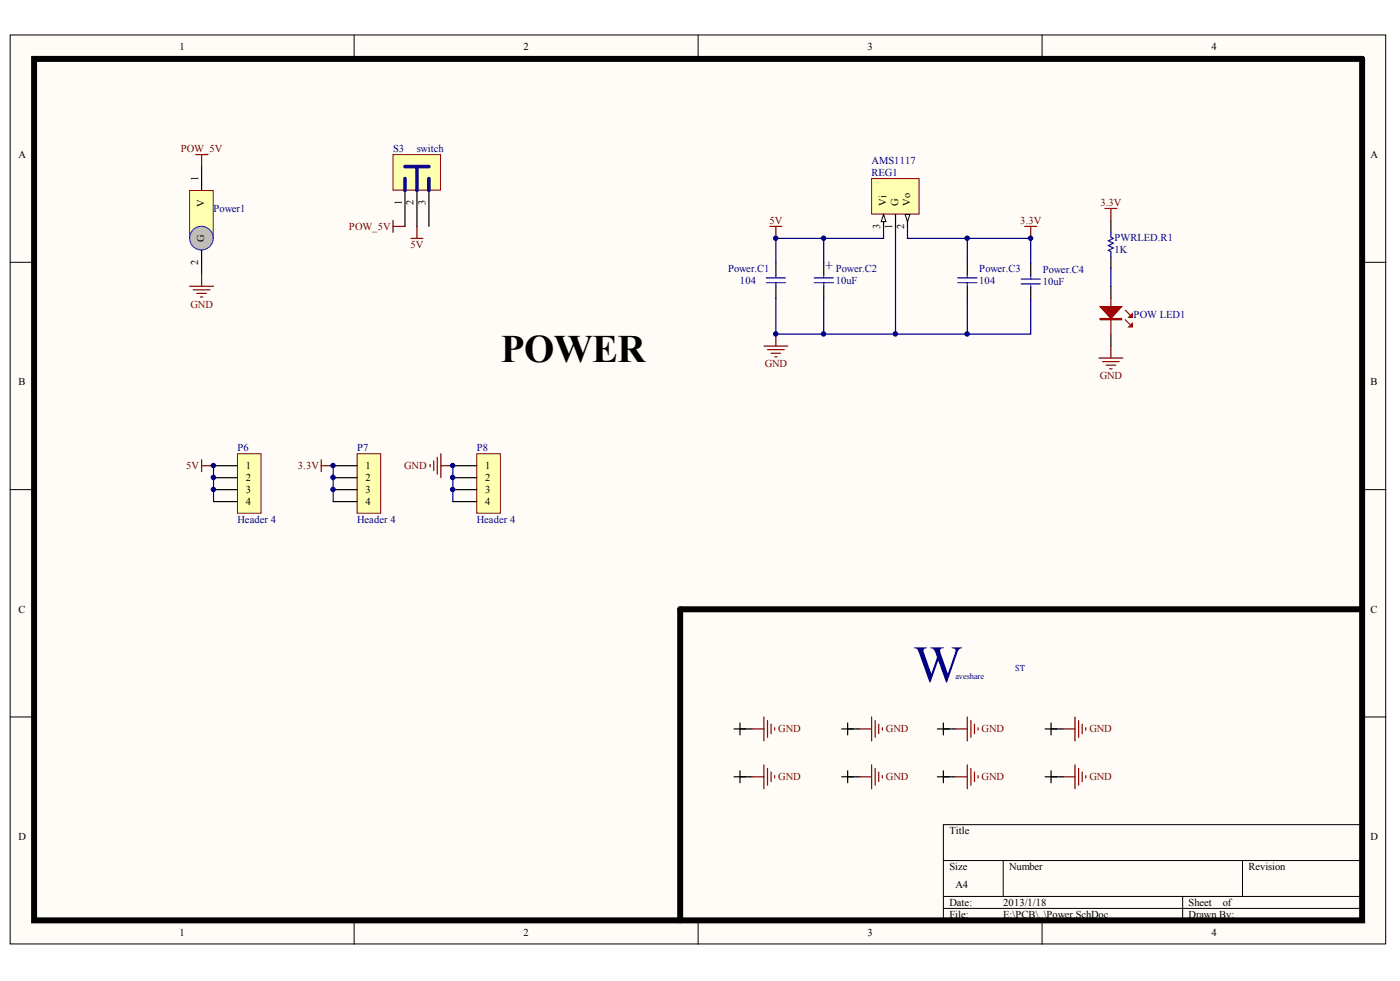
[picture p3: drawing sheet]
<svg xmlns="http://www.w3.org/2000/svg" width="291mm" height="204mm" viewBox="0 0 291 204" stroke-linecap="round" stroke-linejoin="round" font-family="sans-serif">
<g fill="#fffcf8" stroke="#000" stroke-width=".21">
<path d="M2.1 7.3h286v188.9h-286z"/>
<path d="M7.1 12.2h276v179h-276z"/>
</g>
<g fill="none" stroke="#000" stroke-width=".21">
<path d="M73.6 7.3v4.9M145.1 7.3v4.9M216.6 7.3v4.9M2.1 54.5h5M283.2 54.5h4.9M2.1 101.8h5M283.2 101.8h4.9M2.1 149h5M283.2 149h4.9M196.1 178.9h87.1M208.6 178.9v7.4M258.3 178.9v7.4"/>
<path d="M283.2 171.4h-87.1v19.9M73.6 191.3v5M145.1 191.3v5M196.1 186.3h87.1M196.1 188.8h87.1M216.6 191.3v5M245.9 186.3v5"/>
</g>
<path d="M39.4 39.6h4.9v9.9h-4.9z" fill="#ffffb0" stroke="#800000" stroke-width=".21"/>
<circle cx="41.9" cy="49.5" r="2.46" fill="#c0c0c0" stroke="#00f" stroke-width=".21"/>
<path d="M41.9 37.1v2.5M41.9 52v2.5M161.3 54.5v2.5M161.3 59.5v2.5M201.1 54.5v2.5M201.1 59.5v2.5" fill="none" stroke="#000" stroke-width=".25"/>
<path d="M159.3 58.7h4M159.3 57.8h4M161.3 57v.8M161.3 58.7v.8M199.1 58.7h4M199.1 57.8h4M201.1 57v.8M201.1 58.7v.8" fill="none" stroke="#00f" stroke-width=".25"/>
<path d="M171.2 49.5h-9.9v5M183.7 47.1v2.4h-12.5v5M186.2 47.1v22.3h-15M188.7 47.1v2.4h12.4v5M161.3 62v7.4h9.9v-7.4M201.1 62v7.4h-14.9M44.4 96.8v7.5M69.3 96.8v7.5M94.1 96.8v7.5" fill="none" stroke="#000080" stroke-width=".25"/>
<path d="M40.7 32.1h2.5M41.9 32.1v2.5M81.7 47.1h2.5M81.7 45.8v2.5M85.4 49.5h2.5M86.7 47.1v2.4M160.1 47.1h2.4M161.3 47.1v2.4M41.9 95.6v2.4M41.9 96.8h2.5" fill="none" stroke="#800000" stroke-width=".25"/>
<path d="M49.4 94.3h4.9v12.4h-4.9z" fill="#ffffb0" stroke="#800000" stroke-width=".21"/>
<path d="M44.4 96.8h5M44.4 99.3h5M44.4 101.8h5M44.4 104.3h5" fill="none" stroke="#000" stroke-width=".25"/>
<path d="M74.2 94.3h4.9v12.4h-4.9z" fill="#ffffb0" stroke="#800000" stroke-width=".21"/>
<path d="M69.3 96.8h4.9M69.3 99.3h4.9M69.3 101.8h4.9M69.3 104.3h4.9" fill="none" stroke="#000" stroke-width=".25"/>
<path d="M99.1 94.3h4.9v12.4h-4.9z" fill="#ffffb0" stroke="#800000" stroke-width=".21"/>
<g fill="none" stroke="#000" stroke-width=".25">
<path d="M171.2 54.5v2.5M171.2 59.5v2.5M214.3 54.8v2.5M214.3 59.7v2.5M230.9 45.8v2.5M230.9 53.3v2.5M230.9 59.5v2.5M230.9 69.4v2.5M94.1 96.8h5M94.1 99.3h5M94.1 101.8h5M94.1 104.3h5"/>
<path d="M152.6 151.5h3.7M153.8 150.3v2.5M175 151.5h3.7M176.2 150.3v2.5M194.9 151.5h3.7M196.1 150.3v2.5M152.6 161.5h3.7M153.8 160.2v2.5M175 161.5h3.7M176.2 160.2v2.5M194.9 161.5h3.7M196.1 160.2v2.5"/>
<path d="M217.3 161.5h3.7M218.5 160.2v2.5"/>
</g>
<g fill="none" stroke="#00f" stroke-width=".25">
<path d="M169.3 58.7h3.9M169.3 57.8h3.9M171.2 57v.8M171.2 58.7v.8M212.3 59h4M212.3 58h4M214.3 57.3v.7M214.3 59v.7M230.9 48.3v1l.5 .2-1 .5 1 .5-1 .5 1 .5-1 .5 .5 .3v1M155.8 151.5h.1M178.2 151.5h.1M198.1 151.5h.1"/>
<path d="M155.8 161.5h.1M178.2 161.5h.1M198.1 161.5h.1M220.5 161.5h.1"/>
</g>
<path d="M41.9 34.6v2.5M41.9 54.5v2.5M201.1 49.5h13.2v5.3M230.9 55.8v3.7M214.3 62.2v7.2h-13.2" fill="none" stroke="#000080" stroke-width=".25"/>
<g fill="none" stroke="#800000" stroke-width=".25">
<path d="M39.4 59.5h5M41.9 57v2.5M213 47.1h2.5M214.3 47.1v2.4M229.7 43.3h2.5M230.9 43.3v2.5M40.2 60.2h3.4M40.9 61h2M41.7 61.7h.5M158.8 71.9h5M159.6 72.7h3.4M160.3 73.4h2"/>
<path d="M161 74.2h.5M161.3 69.4v2.5M228.5 74.4h4.9M229.2 75.2h3.5M229.9 75.9h2M230.7 76.7h.5M230.9 71.9v2.5M89.4 96.6v.4M90.2 95.8v2M90.9 95.1v3.4M91.7 94.3v5M91.7 96.8h2.4"/>
<path d="M156.3 151.5h2.5M158.8 149v5M158.8 159v4.9M159.6 149.8v3.5M159.6 159.7v3.5M160.3 150.5v2M161 151.3v.5M178.7 151.5h2.5M181.2 149v5M181.2 159v4.9M181.9 149.8v3.5M181.9 159.7v3.5"/>
<path d="M182.7 150.5v2M183.4 151.3v.5M198.6 151.5h2.5M201.1 149v5M201.1 159v4.9M201.8 149.8v3.5M201.8 159.7v3.5M202.6 150.5v2M203.3 151.3v.5M223.5 159v4.9M224.2 159.7v3.5M156.3 161.5h2.5"/>
<path d="M160.3 160.5v2M161 161.2v.5M178.7 161.5h2.5M182.7 160.5v2M183.4 161.2v.5M198.6 161.5h2.5M202.6 160.5v2M203.3 161.2v.5M221 161.5h2.5M225 160.5v2M225.7 161.2v.5"/>
</g>
<path d="M230.9 62v7.4M233.9 66.5l1 1M233.9 64.5l1 1" fill="none" stroke="#bf0000" stroke-width=".25"/>
<g fill="#bf0000" stroke="#bf0000" stroke-width=".25">
<path d="M228.7 63.7h4.5l-2.3 2.5z"/>
<path d="M234.7 68l.7-.8v.8z"/>
<path d="M234.7 66l.7-.8v.8z"/>
<path d="M228.7 66.2h4.5v.3h-4.5z" fill-rule="evenodd"/>
</g>
<path d="M7.1 12.2h276.1v179.1h-276.1zM283.2 126.6h-141.8v64.7" fill="none" stroke="#000" stroke-width="1.2"/>
<path d="M181.2 37.1h9.9v7.4h-9.9z" fill="#ffffb0" stroke="#800000" stroke-width=".21"/>
<path d="M186.2 44.6v2.5M188.7 44.6v2.5" fill="none" stroke="#000" stroke-width=".25"/>
<path d="M188.2 44.6h1l-.5 1.5z" fill="#fffcf8" stroke="#000" stroke-width=".21"/>
<path d="M183.7 44.6v2.5" fill="none" stroke="#000" stroke-width=".25"/>
<path d="M183.7 44.6l.5 1.5h-1z" fill="#fffcf8" stroke="#000" stroke-width=".21"/>
<path d="M66.8 95.6v2.4M66.8 96.8h2.5M221 151.5h2.5M223.5 149v5M224.2 149.8v3.5M225 150.5v2M225.7 151.3v.5" fill="none" stroke="#800000" stroke-width=".25"/>
<path d="M220.5 151.5h.1" fill="none" stroke="#00f" stroke-width=".25"/>
<path d="M217.3 151.5h3.7M218.5 150.3v2.5" fill="none" stroke="#000" stroke-width=".25"/>
<path d="M81.7 32.1h9.9v7.4h-9.9z" fill="#ffffb0" stroke="#800000" stroke-width=".21"/>
<path d="M84.2 39.6v7.5M86.7 39.6v7.5M89.2 39.6v7.5" fill="none" stroke="#000" stroke-width=".25"/>
<path d="M84.2 34.6h5M84.2 37.1v2.5M86.7 34.6v5M89.2 37.1v2.5" fill="none" stroke="#0c0087" stroke-width=".75"/>
<g fill="#000080" stroke="#000080" stroke-width=".21">
<circle cx="44.4" cy="101.7" r=".46"/>
<circle cx="44.4" cy="99.2" r=".47"/>
<circle cx="44.4" cy="96.8" r=".46"/>
<circle cx="69.2" cy="101.7" r=".46"/>
<circle cx="69.2" cy="99.2" r=".47"/>
<circle cx="69.2" cy="96.8" r=".46"/>
<circle cx="94.1" cy="101.7" r=".46"/>
<circle cx="94.1" cy="99.2" r=".47"/>
<circle cx="94.1" cy="96.8" r=".46"/>
<circle cx="161.3" cy="69.4" r=".46"/>
<circle cx="161.3" cy="49.5" r=".46"/>
<circle cx="171.2" cy="69.4" r=".46"/>
<circle cx="171.2" cy="49.5" r=".46"/>
<circle cx="186.1" cy="69.4" r=".46"/>
<circle cx="201.1" cy="69.4" r=".46"/>
<circle cx="201.1" cy="49.5" r=".46"/>
<circle cx="214.2" cy="49.5" r=".46"/>
</g>
<text font-size="10.8" fill="#000080" x="189.9" y="141.7">W</text>
<text font-size="8.1" x="104.1" y="75.2">POWER</text>
<text font-size="3.5" fill="#000080" x="171.5" y="56.2">+</text>
<g font-size="2.2">
<text x="37.3" y="10.5">1</text>
<text x="108.8" y="10.5">2</text>
<text x="180.3" y="10.5">3</text>
<text x="251.9" y="10.5">4</text>
<text x="3.8" y="32.8">A</text>
<text x="284.9" y="32.8">A</text>
<text x="41.2" y="37.6" transform="rotate(-90 41.2 37.6)">1</text>
<text x="42.5" y="43" transform="rotate(-90 42.5 43)">V</text>
<text x="83.5" y="42.7" transform="rotate(-90 83.5 42.7)">1</text>
<text x="86" y="42.7" transform="rotate(-90 86 42.7)">2</text>
<text x="88.5" y="42.7" transform="rotate(-90 88.5 42.7)">3</text>
<text x="183" y="47.7" transform="rotate(-90 183 47.7)">3</text>
<text x="184.2" y="42.8" transform="rotate(-90 184.2 42.8)">Vi</text>
<text x="185.5" y="47.7" transform="rotate(-90 185.5 47.7)">1</text>
<text x="186.7" y="42.8" transform="rotate(-90 186.7 42.8)">G</text>
<text x="188" y="47.7" transform="rotate(-90 188 47.7)">2</text>
<text x="189.2" y="42.8" transform="rotate(-90 189.2 42.8)">Vo</text>
<text x="42.5" y="50.3" transform="rotate(-90 42.5 50.3)">G</text>
<text x="41.2" y="55.1" transform="rotate(-90 41.2 55.1)">2</text>
<text x="3.9" y="80.1">B</text>
<text x="284.9" y="80.1">B</text>
<text x="51.1" y="97.5">1</text>
<text x="51.1" y="100">2</text>
<text x="76" y="97.5">1</text>
<text x="76" y="100">2</text>
<text x="100.9" y="97.5">1</text>
<text x="100.9" y="100">2</text>
<text x="51.1" y="102.5">3</text>
<text x="51.1" y="105">4</text>
<text x="76" y="102.5">3</text>
<text x="76" y="105">4</text>
<text x="100.9" y="102.5">3</text>
<text x="100.9" y="105">4</text>
<text x="3.9" y="127.4">C</text>
<text x="284.9" y="127.4">C</text>
<text x="197.4" y="173.4">Title</text>
<text x="3.8" y="174.6">D</text>
<text x="284.9" y="174.6">D</text>
<text x="197.4" y="180.8">Size</text>
<text x="198.6" y="184.6">A4</text>
<text x="209.8" y="180.8">Number</text>
<text x="259.5" y="180.8">Revision</text>
<text x="197.4" y="188.3">Date:</text>
<text x="197.4" y="190.8">File:</text>
<text x="208.6" y="188.3">2013/1/18</text>
<text x="208.6" y="190.8">E:\PCB\..\Power.SchDoc</text>
<text x="247.1" y="188.3">Sheet</text>
<text x="247.1" y="190.8">Drawn By:</text>
<text x="254.2" y="188.3">of</text>
<text x="37.3" y="194.5">1</text>
<text x="108.8" y="194.5">2</text>
<text x="180.3" y="194.5">3</text>
<text x="251.9" y="194.5">4</text>
</g>
<g font-size="2.2" fill="#800000">
<text x="37.6" y="31.6">POW_5V</text>
<text x="72.6" y="47.8">POW_5V</text>
<text x="160" y="46.5">5V</text>
<text x="212.1" y="46.5">3.3V</text>
<text x="228.8" y="42.8">3.3V</text>
<text x="85.3" y="51.5">5V</text>
<text x="39.6" y="63.9">GND</text>
<text x="159" y="76.4">GND</text>
<text x="228.6" y="78.9">GND</text>
<text x="38.7" y="97.5">5V</text>
<text x="61.9" y="97.5">3.3V</text>
<text x="84" y="97.5">GND</text>
<text x="161.8" y="152.2">GND</text>
<text x="184.2" y="152.2">GND</text>
<text x="204.1" y="152.2">GND</text>
<text x="226.5" y="152.2">GND</text>
<text x="161.8" y="162.2">GND</text>
<text x="184.2" y="162.2">GND</text>
<text x="204.1" y="162.2">GND</text>
<text x="226.5" y="162.2">GND</text>
</g>
<g font-size="2.2" fill="#000080">
<text x="81.7" y="31.6">S3</text>
<text x="86.7" y="31.6">switch</text>
<text x="181.2" y="34.1">AMS1117</text>
<text x="181.2" y="36.6">REG1</text>
<text x="44.4" y="44.1">Power1</text>
<text x="231.7" y="50">PWRLED.R1</text>
<text x="231.7" y="52.5">1K</text>
<text x="151.3" y="56.5">Power.C1</text>
<text x="153.8" y="59">104</text>
<text x="173.7" y="56.5">Power.C2</text>
<text x="173.7" y="59">10uF</text>
<text x="203.6" y="56.5">Power.C3</text>
<text x="203.6" y="59">104</text>
<text x="216.8" y="56.7">Power.C4</text>
<text x="216.8" y="59.2">10uF</text>
<text x="235.7" y="66.2">POW LED1</text>
<text x="49.4" y="93.8">P6</text>
<text x="74.2" y="93.8">P7</text>
<text x="99.1" y="93.8">P8</text>
<text x="49.4" y="108.7">Header 4</text>
<text x="74.2" y="108.7">Header 4</text>
<text x="99.1" y="108.7">Header 4</text>
</g>
<text font-size="1.9" fill="#000080" x="211" y="139.4">ST</text>
<text font-size="1.7" fill="#000080" x="198.6" y="141.2">aveshare</text>
</svg>
